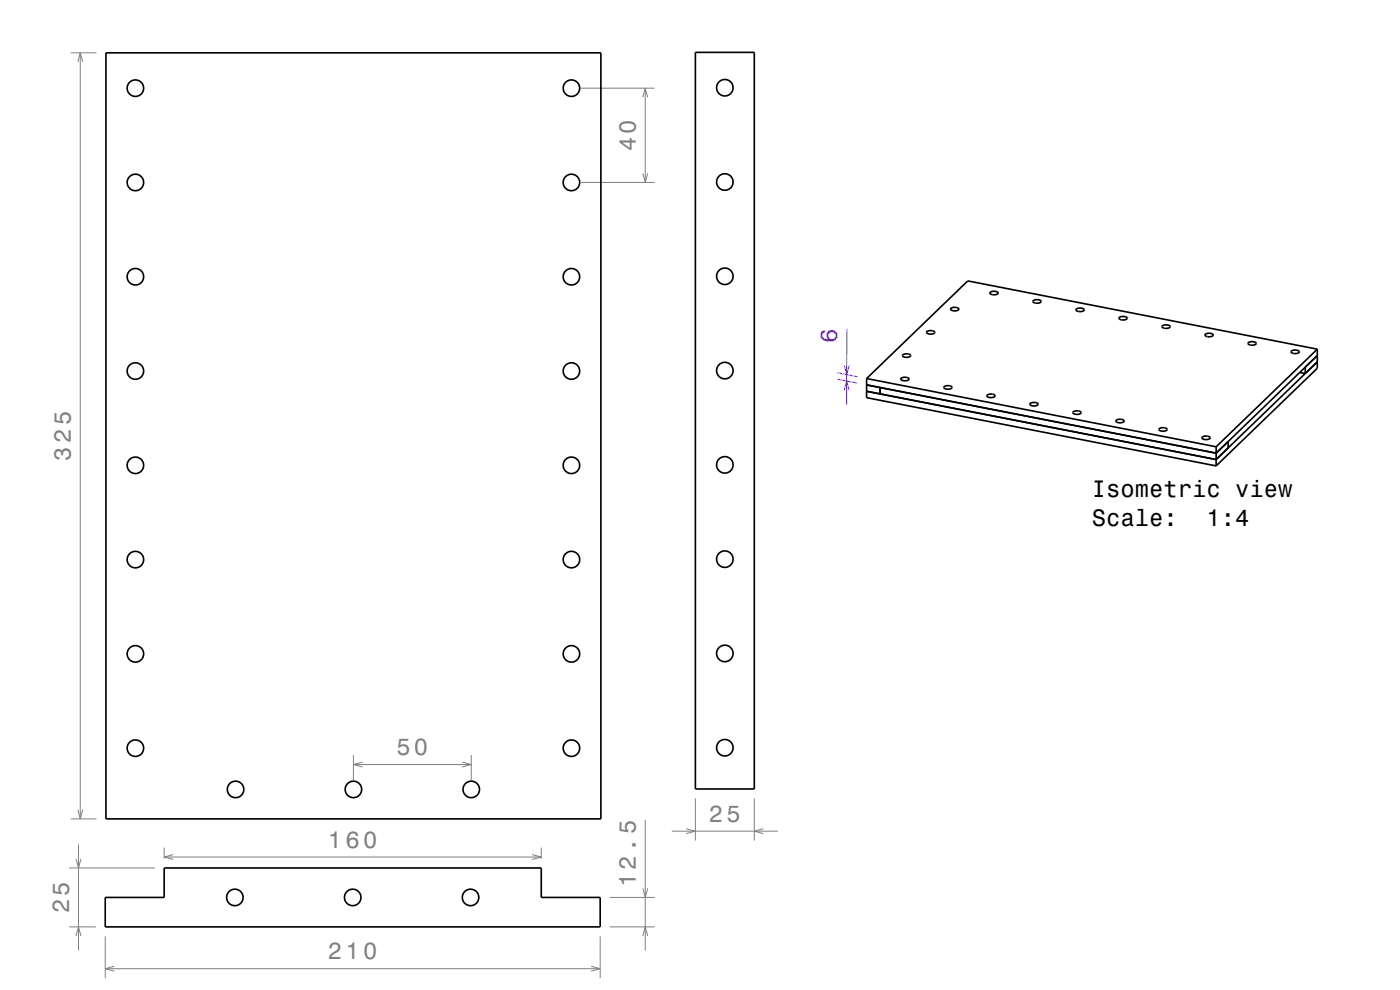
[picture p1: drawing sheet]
<svg xmlns="http://www.w3.org/2000/svg" width="297mm" height="210mm" viewBox="0 0 297 210" stroke-linecap="round" stroke-linejoin="round" font-family="sans-serif">
<g fill="none" stroke="#808080" stroke-width=".21">
<path d="M15 11.2h5.5M16.5 13.1l.5-1.9 .5 1.9M17 11.2v162.5M123.2 18.7h15.7M136.9 18.7v20M123.2 38.7h15.7M136.4 20.6l.5-1.9 .5 1.9M136.4 36.8l.5 1.9 .5-1.9M15 173.7h5.5M16.5 171.8l.5 1.9 .5-1.9M16.7 179.1v22.5M34.8 179.8v2.3"/>
<path d="M75 160.2v5.3M75 162.2h25M76.9 161.7l-1.9 .5 1.9 .5M98 161.7l2 .5-2 .5M100 160.2v5.3M114.8 179.8v2.3M136.9 173.9v27.7M142.5 176.3h22.5M145.6 175.8l1.9 .5-1.9 .5M147.5 169.4v8.9M160 169.4v8.9M162 175.8l-2 .5 2 .5"/>
<path d="M14.7 196.6h5.6M14.7 184.1h18.1M16.1 198.5l.6-1.9 .5 1.9M16.1 182.2l.6 1.9 .5-1.9M22.3 198.6v8.9M34.8 181.8h80M36.8 181.3l-2 .5 2 .5M112.9 181.3l1.9 .5-1.9 .5M127.3 198.6v8.9M129.3 196.6h9.6M129.3 190.4h9.6M136.4 198.5l.5-1.9 .5 1.9"/>
<path d="M136.4 188.4l.5 2 .5-2M22.3 205.5h105M24.3 205l-2 .5 2 .5M125.4 205l1.9 .5-1.9 .5"/>
</g>
<path d="M177.7 79.1l4.2 .8M179.1 77.5l.5 2 .5-2M179.6 69.7v16.1M177.7 80.4l4.2 .9M179.1 82.8l.5-2 .5 2" fill="none" stroke="#8000ff" stroke-width=".21"/>
<g fill="none" stroke="#000" stroke-width=".35">
<path d="M22.5 11.2h105v162.5h-105zM147.5 11.1h12.5v156.3h-12.5zM191.5 75.3a1.21 1.21 0 0 1 1.7 .1 1.2 1.2 0 0 1-1.8 0zM196.6 70.4a1.21 1.21 0 0 1 1.7 .1 1.2 1.2 0 0 1-1.7 0zM201.7 65.5a1.2 1.2 0 0 1 1.7 .1 1.2 1.2 0 0 1-1.7 0zM210 62a1.28 1.28 0 0 1 1.7 .2 1.18 1.18 0 0 1-1.7-.1zM219.2 63.8a1.28 1.28 0 0 1 1.7 .1 1.18 1.18 0 0 1-1.8 0zM228.3 65.6a1.28 1.28 0 0 1 1.7 .1 1.18 1.18 0 0 1-1.7 0zM237.4 67.4a1.28 1.28 0 0 1 1.7 .1 1.18 1.18 0 0 1-1.7 0zM246.5 69.2a1.28 1.28 0 0 1 1.8 .1 1.18 1.18 0 0 1-1.8 0zM255.7 71a1.28 1.28 0 0 1 1.7 .1 1.18 1.18 0 0 1-1.8 0zM264.8 72.7a1.28 1.28 0 0 1 1.7 .1 1.18 1.18 0 0 1-1.7 0z"/>
<path d="M273.9 74.5a1.28 1.28 0 0 1 1.7 .1 1.19 1.19 0 0 1-1.7 0zM275.7 79l1.2 .2M276.9 79.2l2.6-2.4-21.5 20.7M276.9 79.2v-1.3l2.6-2.5-21.5 20.7M279.5 74.1v4l-21.5 20.7M279.5 74.1l-74.2-14.5-21.5 20.7M279.5 74.1l-21.5 20.7M183.8 83l74.2 14.5M183.8 81.6l74.2 14.5M183.8 80.3v4.1l74.2 14.4M183.8 80.3l74.2 14.5M186.7 82.2v1.4"/>
<path d="M191.1 80.3a1.2 1.2 0 0 1 1.7 .1 1.2 1.2 0 0 1-1.7 0zM200.3 82.1a1.2 1.2 0 0 1 1.7 .1 1.2 1.2 0 0 1-1.8 0zM209.4 83.9a1.2 1.2 0 0 1 1.7 .1 1.2 1.2 0 0 1-1.8 0zM218.5 85.6a1.2 1.2 0 0 1 1.7 .2 1.2 1.2 0 0 1-1.7-.1zM227.6 87.4a1.2 1.2 0 0 1 1.7 .1 1.2 1.2 0 0 1-1.7 0zM236.8 89.2a1.2 1.2 0 0 1 1.7 .1 1.2 1.2 0 0 1-1.8 0zM245.9 91a1.2 1.2 0 0 1 1.7 .1 1.2 1.2 0 0 1-1.7 0zM255 92.8a1.2 1.2 0 0 1 1.7 .1 1.2 1.2 0 0 1-1.7 0zM258 96.1l2.6-2.4-.1 1.3-2.5 2.5M258 94.8v4M22.3 190.4h12.5v-6.3h80v6.3h12.5v6.2h-105z"/>
<circle cx="28.7" cy="18.7" r="1.75"/>
<circle cx="121.2" cy="18.7" r="1.75"/>
<circle cx="153.8" cy="18.6" r="1.75"/>
<circle cx="28.7" cy="38.7" r="1.75"/>
<circle cx="121.2" cy="38.7" r="1.75"/>
<circle cx="153.8" cy="38.6" r="1.75"/>
<circle cx="28.7" cy="58.7" r="1.75"/>
<circle cx="121.2" cy="58.7" r="1.75"/>
<circle cx="153.8" cy="58.6" r="1.75"/>
<circle cx="28.7" cy="78.7" r="1.75"/>
<circle cx="121.2" cy="78.7" r="1.75"/>
<circle cx="153.8" cy="78.6" r="1.75"/>
<circle cx="28.7" cy="98.7" r="1.75"/>
<circle cx="121.2" cy="98.7" r="1.75"/>
<circle cx="153.8" cy="98.6" r="1.75"/>
<circle cx="28.7" cy="118.7" r="1.75"/>
<circle cx="121.2" cy="118.7" r="1.75"/>
<circle cx="153.8" cy="118.6" r="1.75"/>
<circle cx="28.7" cy="138.7" r="1.75"/>
<circle cx="121.2" cy="138.7" r="1.75"/>
<circle cx="153.8" cy="138.6" r="1.75"/>
<circle cx="28.7" cy="158.7" r="1.75"/>
<circle cx="121.2" cy="158.7" r="1.75"/>
<circle cx="153.8" cy="158.6" r="1.75"/>
<circle cx="50" cy="167.5" r="1.75"/>
<circle cx="75" cy="167.5" r="1.75"/>
<circle cx="100" cy="167.5" r="1.75"/>
<circle cx="49.8" cy="190.4" r="1.75"/>
<circle cx="74.8" cy="190.4" r="1.75"/>
<circle cx="99.8" cy="190.4" r="1.75"/>
</g>
<path d="M0 0h297v210h-297" fill="none" stroke="#fff" stroke-width=".21"/>
<g font-size="5" fill="#808080">
<text x="134.9" y="32.1" transform="rotate(-90 134.9 32.1)">40</text>
<text x="15" y="97.7" transform="rotate(-90 15 97.7)">325</text>
<text x="84.1" y="160.2">50</text>
<text x="69.6" y="179.8">160</text>
<text x="150.4" y="174.3">25</text>
<text x="134.9" y="188.2" transform="rotate(-90 134.9 188.2)">12.5</text>
<text x="14.7" y="193.7" transform="rotate(-90 14.7 193.7)">25</text>
<text x="69.6" y="203.5">210</text>
</g>
<text font-size="5" fill="#8000ff" x="177.6" y="72.8" transform="rotate(-90 177.6 72.8)">6</text>
<g font-size="5">
<text x="231.6" y="105.4">Isometric view</text>
<text x="231.6" y="111.5">Scale:</text>
<text x="255.9" y="111.5">1:4</text>
</g>
</svg>
